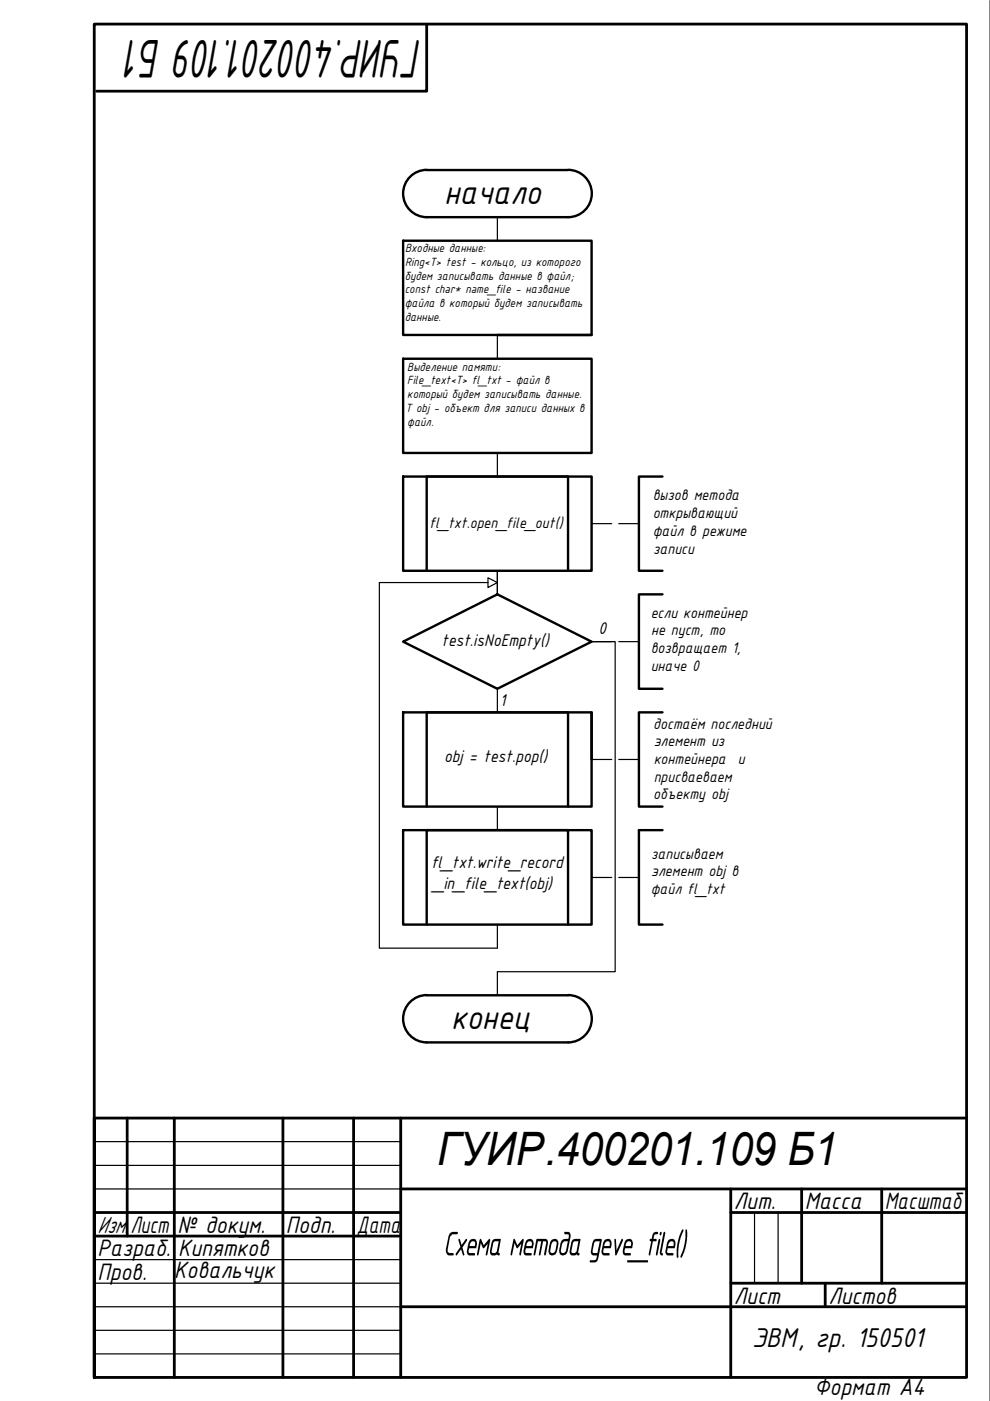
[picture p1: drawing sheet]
<svg xmlns="http://www.w3.org/2000/svg" width="210mm" height="297mm" viewBox="0 0 210 297" stroke-linecap="round" stroke-linejoin="round" font-family="sans-serif">
<!-- layer: 0 -->
<g fill="none" stroke="#000" stroke-width=".59">
<path d="M90.5 5.3v14h-70M27 237.1v25M37 237.1v54.9M60 237.1v54.9M75 237.1v54.9M85 237.1v54.9M204.9 237.1h-184.9v54.9h184.9v-286.9h-184.9v286.9M20 257.1h65M85 252.1h119.9M154.9 257.1h50M154.9 252.1v39.9M170 252.1v20"/>
<path d="M186.9 252.1v20M20 262.1h65M85 277.1h119.9M154.9 272.1h50M175 272.1v5"/>
</g>
<g fill="none" stroke="#000" stroke-width=".25">
<path d="M209.9 .1v296.9M105.5 46v5M105.5 71v5.1M105.5 96v5M125.4 101v10h4.3M131.2 111h4.3M85.5 121h5M103.5 123.5h-23.1v77.5h25.1v-5M103.5 122.5l2 1-2 1.1zM105.5 121v5M129.7 136h-4.3h5v70h-24.9v5M131.2 136h4.3"/>
<path d="M105.5 146v5M105.5 171v5M125.4 176v10h4.3M125.4 161h4.3M131.2 161h4.3M131.2 186h4.3M20 242h65M20 247.1h65M20 252.1h65M154.9 252.1v5M160 257.1v15M165 257.1v15"/>
<path d="M20 267.1h65M20 272.1h65M20 277.1h65M20 282.1h65M20 287h65"/>
</g>
<g fill="#000">
<path d="M145.4 260.7a.68 .68 0 0 1 .3 .9l-.2 2.2-.8 2.5a.25 .25 0 0 1-.1 .3 .25 .25 0 0 1-.4-.1 .25 .25 0 0 1 .2-.3l.8-2.5zM144.6 260.8l.1-.1a.5 .5 0 0 1 0 .8l-.6 1.6-.3 2.6a.76 .76 0 0 1-.2 1l-.1-.2 .1-2.7 .3-1.5z"/>
<path d="M121.7 263.2l-.2 .4-.3 1.6v.3l.1 .2h.6l.4-.4 .3-2.1zM121.4 263l.5-.3h1.2l-.5 2.9a.3 .3 0 0 1 .3 .4 .3 .3 0 0 1-.4 .2 .3 .3 0 0 1-.2-.3l-.4 .3h-.6a.82 .82 0 0 1-.5-1l.3-1.8z"/>
</g>
<g fill="none" stroke="#000" stroke-width=".51">
<path d="M90.5 36.1h29.9M90.5 36a5 5 0 0 0-5 5 5 5 0 0 0 5 5h29.9M120.5 36a5 5 0 0 1 5 5 5 5 0 0 1-5 5M85.5 51h39.9v20h-39.9zM85.5 76.1h39.9v19.9h-39.9zM105.5 71h19.9M85.5 101h39.9v20h-39.9zM140.5 101h-5v20h5M85.5 136l20-10 19.9 10-19.9 10zM90.5 121v-20h29.9v20M140.5 126h-5v20h5M85.5 151h39.9v20h-39.9z"/>
<path d="M125.4 151v10M140.5 151h-5v20h5M85.5 176h39.9v20h-39.9zM90.5 171v-20h29.9v20M140.5 176h-5v20h5M90.5 196v-20h29.9v20M90.5 211h29.9M90.5 211a5 5 0 0 0-5 5 5 5 0 0 0 5 5h29.9M120.5 211a5 5 0 0 1 5 5 5 5 0 0 1-5 5"/>
</g>
<text font-size="12.4" x="89.5" y="8.5" transform="rotate(-180 89.5 8.5)">ГУИР.400201.109 Б1</text>
<text font-size="9.8" x="92.7" y="247.1">ГУИР.400201.109 Б1</text>
<g font-size="7.8">
<text x="94.2" y="43.2">начало</text>
<text x="95.7" y="218.2">конец</text>
<text x="93.9" y="266.2">Схема метода</text>
<text x="124.7" y="266.2">geve_file()</text>
</g>
<text font-size="6.2" x="159.5" y="285.6">ЭВМ, гр. 150501</text>
<g font-size="5.4">
<text x="155.6" y="256.4">Лит.</text>
<text x="170.6" y="256.4">Масса</text>
<text x="187.6" y="256.4">Масштаб</text>
<text x="20.7" y="261.4">Изм.</text>
<text x="27.6" y="261.4">Лист</text>
<text x="37.6" y="261.4">№ докум.</text>
<text x="60.6" y="261.4">Подп.</text>
<text x="75.6" y="261.4">Дата</text>
<text x="20.7" y="266.3">Разраб.</text>
<text x="37.8" y="266.4">Кипятков</text>
<text x="20.7" y="271.3">Пров.</text>
<text x="37" y="271">Ковальчук</text>
<text x="155.6" y="276.4">Лист</text>
<text x="175.6" y="276.4">Листов</text>
<text x="172.6" y="295.9">Формат А4</text>
</g>
<g font-size="3.9">
<text x="93.6" y="137">test.isNoEmpty()</text>
<text x="126.9" y="134.5">0</text>
<text x="106" y="149.7">1</text>
<text x="94.1" y="161.5">obj = test.pop()</text>
<text x="91.4" y="184">fl_txt.write_record</text>
<text x="91.9" y="188.4">_in_file_text(obj)</text>
</g>
<g font-size="3.5">
<text x="138.4" y="106.1">вызов метода</text>
<text x="91" y="112">fl_txt.open_file_out()</text>
<text x="138.4" y="109.9">открывающий</text>
<text x="138.4" y="113.6">файл в режиме</text>
<text x="138.5" y="117.4">записи</text>
<text x="138" y="131">если контейнер</text>
<text x="138" y="134.7">не пуст, то</text>
<text x="138" y="138.5">возвращает 1,</text>
<text x="138" y="142.2">иначе 0</text>
<text x="138.5" y="154.5">достаём последний</text>
<text x="138.6" y="158.2">элемент из</text>
<text x="138.6" y="162">контейнера</text>
<text x="156.4" y="162">и</text>
<text x="138.6" y="165.7">присваеваем</text>
<text x="138.5" y="169.5">объекту obj</text>
<text x="138" y="182.1">записываем</text>
<text x="138" y="185.8">элемент obj в</text>
<text x="138" y="189.6">файл fl_txt</text>
</g>
<g font-size="2.7">
<text x="85.9" y="53.5">Входные данные:</text>
<text x="85.8" y="59.3">будем записывать данные в файл;</text>
<text x="85.9" y="56.4">Ring&lt;T&gt; test - кольцо, из которого</text>
<text x="85.8" y="62.2">const char* name_file - название</text>
<text x="85.8" y="65.1">файла в который будем записывать</text>
<text x="85.8" y="68.1">данные.</text>
<text x="86.4" y="78.6">Выделение памяти:</text>
<text x="86.4" y="81.5">File_text&lt;T&gt; fl_txt - файл в</text>
<text x="86" y="87.3">T obj - объект для записи данных в</text>
<text x="86.4" y="84.4">который будем записывать данные.</text>
<text x="86.3" y="90.2">файл.</text>
</g>
</svg>
